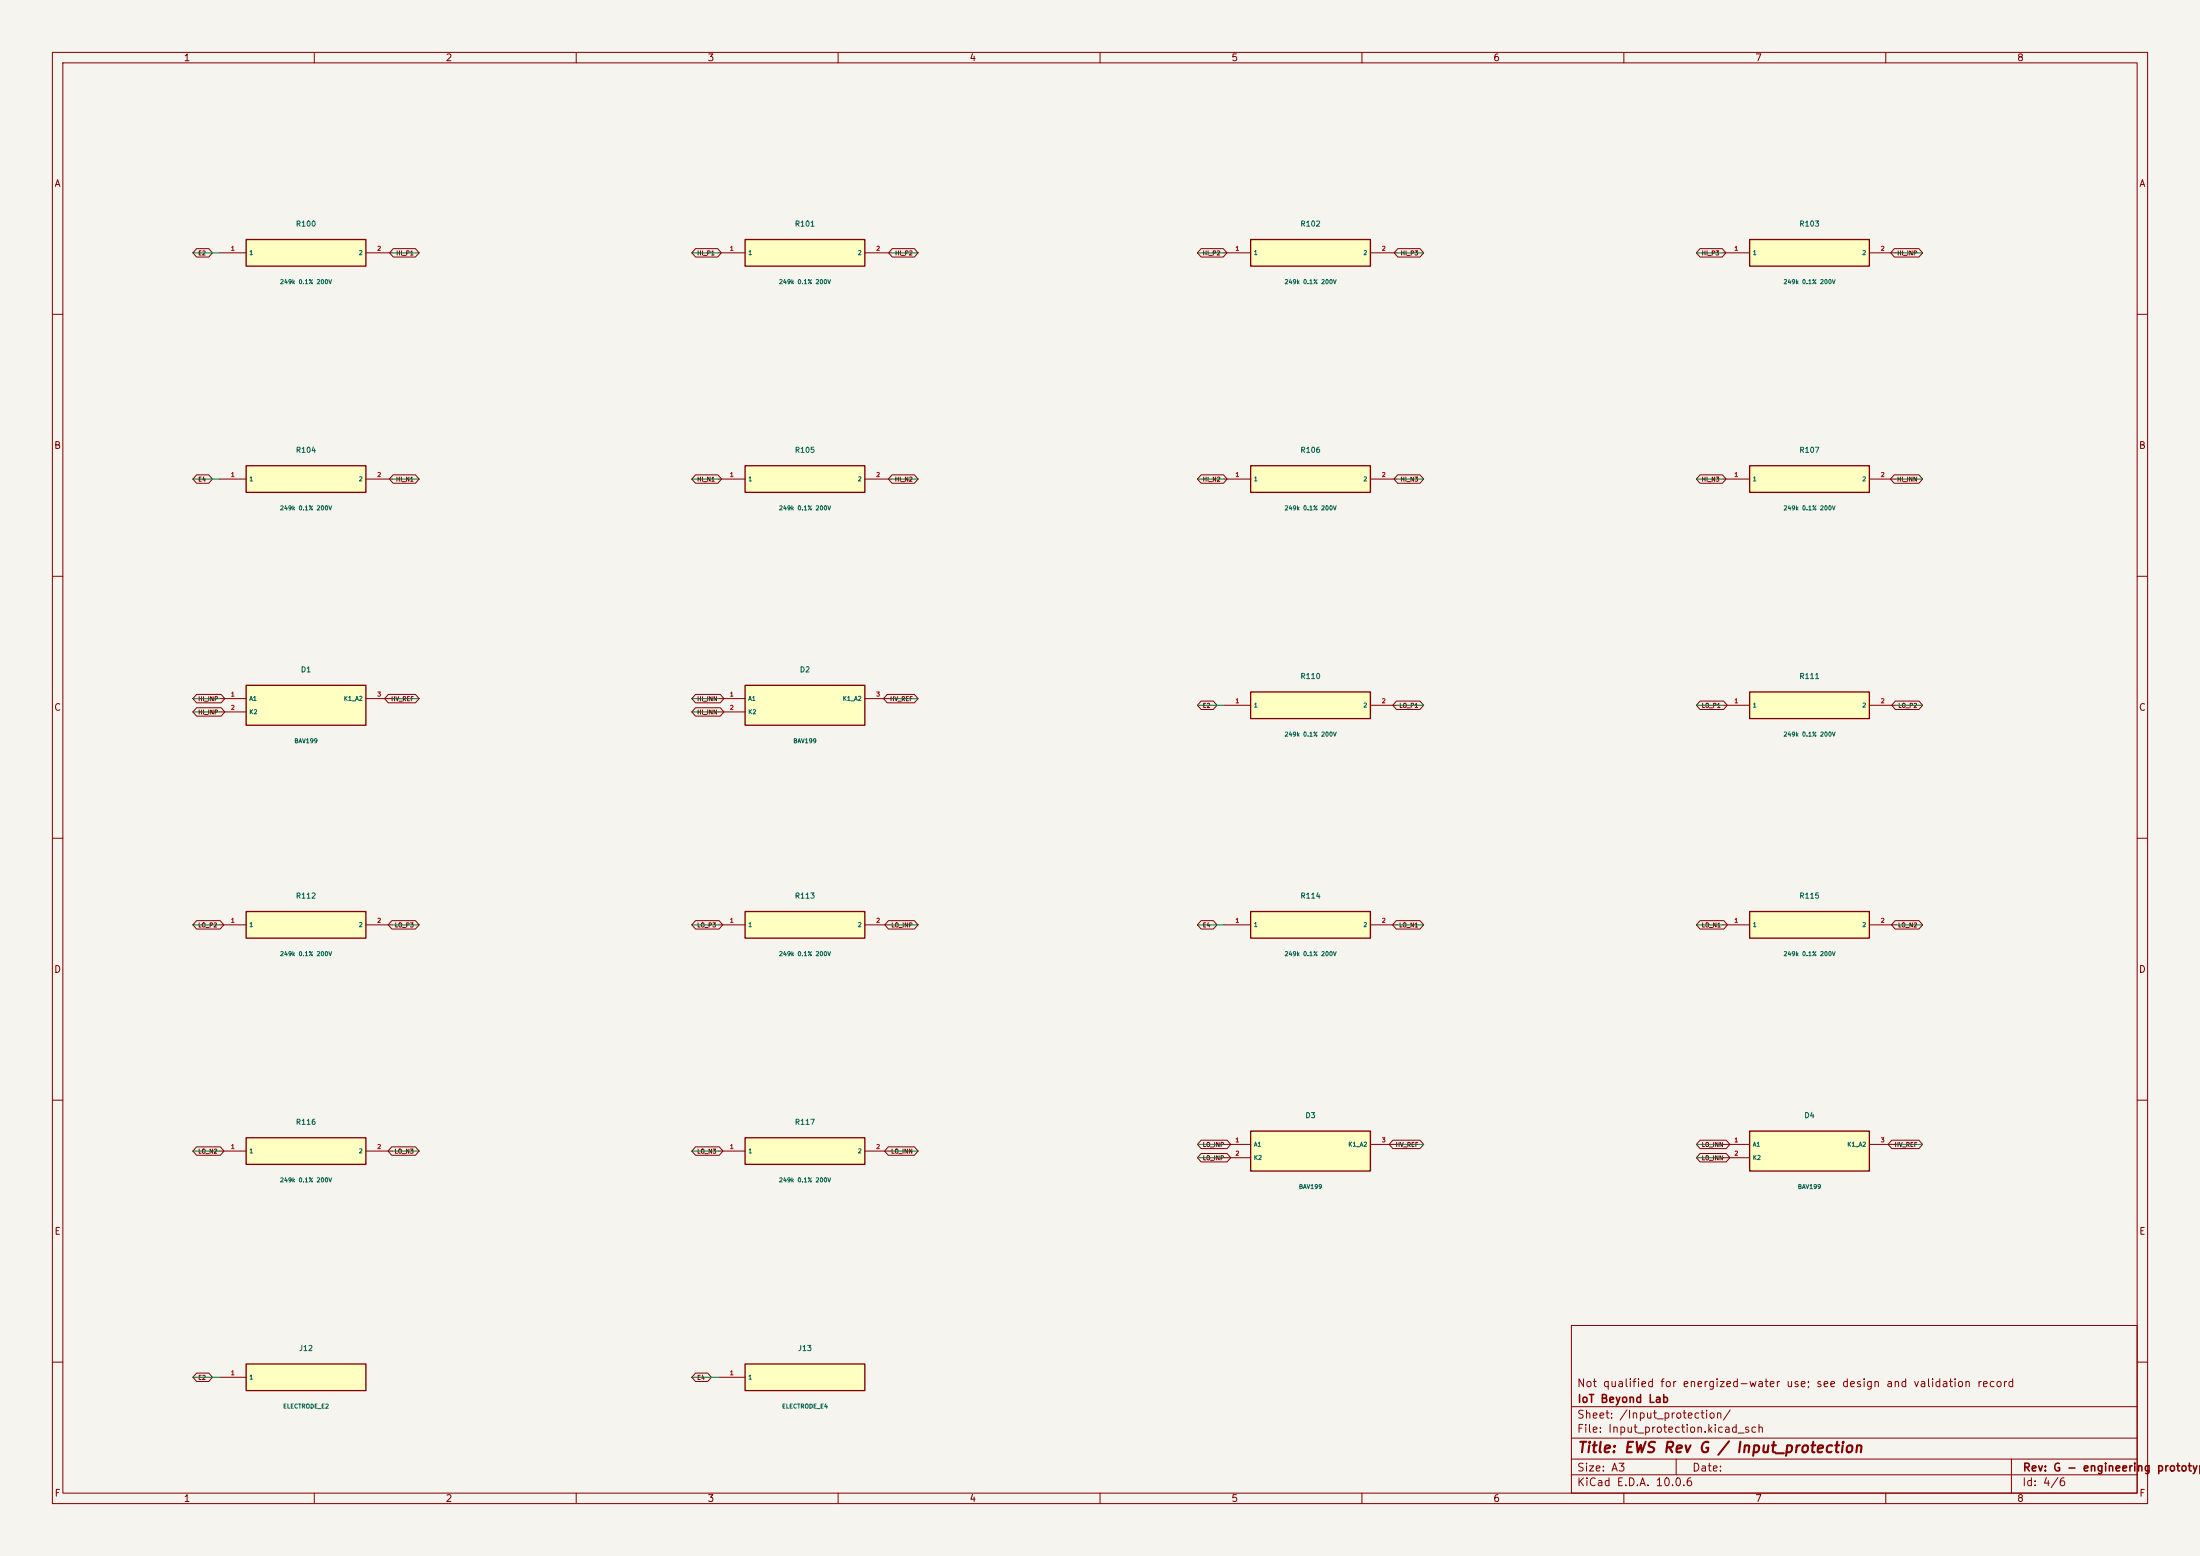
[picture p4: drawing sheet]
(kicad_sch (version 20250114) (generator "eeschema") (paper "A3")
  (title_block (title "EWS Rev G / Input_protection") (rev "G - engineering prototype") (company "IoT Beyond Lab") (comment 1 "Not qualified for energized-water use; see design and validation record"))
(lib_symbols (symbol "EWS:R100" (pin_names (offset 0.5)) (in_bom yes) (on_board yes)
  (property "Reference" "R100" (at 0 5.54 0) (effects (font (size 1 1))))
  (property "Value" "249k 0.1% 200V" (at 0 -5.54 0) (effects (font (size 0.8 0.8))))
  (property "Footprint" "EWS:R100" (at 0 0 0) (effects (font (size 1 1)) hide))
  (symbol "R100_0_1" (rectangle (start -11.43 2.54) (end 11.43 -2.54) (stroke (width .254) (type default)) (fill (type background))))
  (symbol "R100_1_1" (pin passive line (at -16.509999999999998 0.0 0) (length 5.08) (name "1" (effects (font (size 0.8 0.8)))) (number "1" (effects (font (size 0.8 0.8)))))(pin passive line (at 16.509999999999998 0.0 180) (length 5.08) (name "2" (effects (font (size 0.8 0.8)))) (number "2" (effects (font (size 0.8 0.8)))))))(symbol "EWS:R101" (pin_names (offset 0.5)) (in_bom yes) (on_board yes)
  (property "Reference" "R101" (at 0 5.54 0) (effects (font (size 1 1))))
  (property "Value" "249k 0.1% 200V" (at 0 -5.54 0) (effects (font (size 0.8 0.8))))
  (property "Footprint" "EWS:R101" (at 0 0 0) (effects (font (size 1 1)) hide))
  (symbol "R101_0_1" (rectangle (start -11.43 2.54) (end 11.43 -2.54) (stroke (width .254) (type default)) (fill (type background))))
  (symbol "R101_1_1" (pin passive line (at -16.509999999999998 0.0 0) (length 5.08) (name "1" (effects (font (size 0.8 0.8)))) (number "1" (effects (font (size 0.8 0.8)))))(pin passive line (at 16.509999999999998 0.0 180) (length 5.08) (name "2" (effects (font (size 0.8 0.8)))) (number "2" (effects (font (size 0.8 0.8)))))))(symbol "EWS:R102" (pin_names (offset 0.5)) (in_bom yes) (on_board yes)
  (property "Reference" "R102" (at 0 5.54 0) (effects (font (size 1 1))))
  (property "Value" "249k 0.1% 200V" (at 0 -5.54 0) (effects (font (size 0.8 0.8))))
  (property "Footprint" "EWS:R102" (at 0 0 0) (effects (font (size 1 1)) hide))
  (symbol "R102_0_1" (rectangle (start -11.43 2.54) (end 11.43 -2.54) (stroke (width .254) (type default)) (fill (type background))))
  (symbol "R102_1_1" (pin passive line (at -16.509999999999998 0.0 0) (length 5.08) (name "1" (effects (font (size 0.8 0.8)))) (number "1" (effects (font (size 0.8 0.8)))))(pin passive line (at 16.509999999999998 0.0 180) (length 5.08) (name "2" (effects (font (size 0.8 0.8)))) (number "2" (effects (font (size 0.8 0.8)))))))(symbol "EWS:R103" (pin_names (offset 0.5)) (in_bom yes) (on_board yes)
  (property "Reference" "R103" (at 0 5.54 0) (effects (font (size 1 1))))
  (property "Value" "249k 0.1% 200V" (at 0 -5.54 0) (effects (font (size 0.8 0.8))))
  (property "Footprint" "EWS:R103" (at 0 0 0) (effects (font (size 1 1)) hide))
  (symbol "R103_0_1" (rectangle (start -11.43 2.54) (end 11.43 -2.54) (stroke (width .254) (type default)) (fill (type background))))
  (symbol "R103_1_1" (pin passive line (at -16.509999999999998 0.0 0) (length 5.08) (name "1" (effects (font (size 0.8 0.8)))) (number "1" (effects (font (size 0.8 0.8)))))(pin passive line (at 16.509999999999998 0.0 180) (length 5.08) (name "2" (effects (font (size 0.8 0.8)))) (number "2" (effects (font (size 0.8 0.8)))))))(symbol "EWS:R104" (pin_names (offset 0.5)) (in_bom yes) (on_board yes)
  (property "Reference" "R104" (at 0 5.54 0) (effects (font (size 1 1))))
  (property "Value" "249k 0.1% 200V" (at 0 -5.54 0) (effects (font (size 0.8 0.8))))
  (property "Footprint" "EWS:R104" (at 0 0 0) (effects (font (size 1 1)) hide))
  (symbol "R104_0_1" (rectangle (start -11.43 2.54) (end 11.43 -2.54) (stroke (width .254) (type default)) (fill (type background))))
  (symbol "R104_1_1" (pin passive line (at -16.509999999999998 0.0 0) (length 5.08) (name "1" (effects (font (size 0.8 0.8)))) (number "1" (effects (font (size 0.8 0.8)))))(pin passive line (at 16.509999999999998 0.0 180) (length 5.08) (name "2" (effects (font (size 0.8 0.8)))) (number "2" (effects (font (size 0.8 0.8)))))))(symbol "EWS:R105" (pin_names (offset 0.5)) (in_bom yes) (on_board yes)
  (property "Reference" "R105" (at 0 5.54 0) (effects (font (size 1 1))))
  (property "Value" "249k 0.1% 200V" (at 0 -5.54 0) (effects (font (size 0.8 0.8))))
  (property "Footprint" "EWS:R105" (at 0 0 0) (effects (font (size 1 1)) hide))
  (symbol "R105_0_1" (rectangle (start -11.43 2.54) (end 11.43 -2.54) (stroke (width .254) (type default)) (fill (type background))))
  (symbol "R105_1_1" (pin passive line (at -16.509999999999998 0.0 0) (length 5.08) (name "1" (effects (font (size 0.8 0.8)))) (number "1" (effects (font (size 0.8 0.8)))))(pin passive line (at 16.509999999999998 0.0 180) (length 5.08) (name "2" (effects (font (size 0.8 0.8)))) (number "2" (effects (font (size 0.8 0.8)))))))(symbol "EWS:R106" (pin_names (offset 0.5)) (in_bom yes) (on_board yes)
  (property "Reference" "R106" (at 0 5.54 0) (effects (font (size 1 1))))
  (property "Value" "249k 0.1% 200V" (at 0 -5.54 0) (effects (font (size 0.8 0.8))))
  (property "Footprint" "EWS:R106" (at 0 0 0) (effects (font (size 1 1)) hide))
  (symbol "R106_0_1" (rectangle (start -11.43 2.54) (end 11.43 -2.54) (stroke (width .254) (type default)) (fill (type background))))
  (symbol "R106_1_1" (pin passive line (at -16.509999999999998 0.0 0) (length 5.08) (name "1" (effects (font (size 0.8 0.8)))) (number "1" (effects (font (size 0.8 0.8)))))(pin passive line (at 16.509999999999998 0.0 180) (length 5.08) (name "2" (effects (font (size 0.8 0.8)))) (number "2" (effects (font (size 0.8 0.8)))))))(symbol "EWS:R107" (pin_names (offset 0.5)) (in_bom yes) (on_board yes)
  (property "Reference" "R107" (at 0 5.54 0) (effects (font (size 1 1))))
  (property "Value" "249k 0.1% 200V" (at 0 -5.54 0) (effects (font (size 0.8 0.8))))
  (property "Footprint" "EWS:R107" (at 0 0 0) (effects (font (size 1 1)) hide))
  (symbol "R107_0_1" (rectangle (start -11.43 2.54) (end 11.43 -2.54) (stroke (width .254) (type default)) (fill (type background))))
  (symbol "R107_1_1" (pin passive line (at -16.509999999999998 0.0 0) (length 5.08) (name "1" (effects (font (size 0.8 0.8)))) (number "1" (effects (font (size 0.8 0.8)))))(pin passive line (at 16.509999999999998 0.0 180) (length 5.08) (name "2" (effects (font (size 0.8 0.8)))) (number "2" (effects (font (size 0.8 0.8)))))))(symbol "EWS:D1" (pin_names (offset 0.5)) (in_bom yes) (on_board yes)
  (property "Reference" "D1" (at 0 6.8100000000000005 0) (effects (font (size 1 1))))
  (property "Value" "BAV199" (at 0 -6.8100000000000005 0) (effects (font (size 0.8 0.8))))
  (property "Footprint" "EWS:D1" (at 0 0 0) (effects (font (size 1 1)) hide))
  (symbol "D1_0_1" (rectangle (start -11.43 3.81) (end 11.43 -3.81) (stroke (width .254) (type default)) (fill (type background))))
  (symbol "D1_1_1" (pin passive line (at -16.509999999999998 1.27 0) (length 5.08) (name "A1" (effects (font (size 0.8 0.8)))) (number "1" (effects (font (size 0.8 0.8)))))(pin passive line (at -16.509999999999998 -1.27 0) (length 5.08) (name "K2" (effects (font (size 0.8 0.8)))) (number "2" (effects (font (size 0.8 0.8)))))(pin passive line (at 16.509999999999998 1.27 180) (length 5.08) (name "K1_A2" (effects (font (size 0.8 0.8)))) (number "3" (effects (font (size 0.8 0.8)))))))(symbol "EWS:D2" (pin_names (offset 0.5)) (in_bom yes) (on_board yes)
  (property "Reference" "D2" (at 0 6.8100000000000005 0) (effects (font (size 1 1))))
  (property "Value" "BAV199" (at 0 -6.8100000000000005 0) (effects (font (size 0.8 0.8))))
  (property "Footprint" "EWS:D2" (at 0 0 0) (effects (font (size 1 1)) hide))
  (symbol "D2_0_1" (rectangle (start -11.43 3.81) (end 11.43 -3.81) (stroke (width .254) (type default)) (fill (type background))))
  (symbol "D2_1_1" (pin passive line (at -16.509999999999998 1.27 0) (length 5.08) (name "A1" (effects (font (size 0.8 0.8)))) (number "1" (effects (font (size 0.8 0.8)))))(pin passive line (at -16.509999999999998 -1.27 0) (length 5.08) (name "K2" (effects (font (size 0.8 0.8)))) (number "2" (effects (font (size 0.8 0.8)))))(pin passive line (at 16.509999999999998 1.27 180) (length 5.08) (name "K1_A2" (effects (font (size 0.8 0.8)))) (number "3" (effects (font (size 0.8 0.8)))))))(symbol "EWS:R110" (pin_names (offset 0.5)) (in_bom yes) (on_board yes)
  (property "Reference" "R110" (at 0 5.54 0) (effects (font (size 1 1))))
  (property "Value" "249k 0.1% 200V" (at 0 -5.54 0) (effects (font (size 0.8 0.8))))
  (property "Footprint" "EWS:R110" (at 0 0 0) (effects (font (size 1 1)) hide))
  (symbol "R110_0_1" (rectangle (start -11.43 2.54) (end 11.43 -2.54) (stroke (width .254) (type default)) (fill (type background))))
  (symbol "R110_1_1" (pin passive line (at -16.509999999999998 0.0 0) (length 5.08) (name "1" (effects (font (size 0.8 0.8)))) (number "1" (effects (font (size 0.8 0.8)))))(pin passive line (at 16.509999999999998 0.0 180) (length 5.08) (name "2" (effects (font (size 0.8 0.8)))) (number "2" (effects (font (size 0.8 0.8)))))))(symbol "EWS:R111" (pin_names (offset 0.5)) (in_bom yes) (on_board yes)
  (property "Reference" "R111" (at 0 5.54 0) (effects (font (size 1 1))))
  (property "Value" "249k 0.1% 200V" (at 0 -5.54 0) (effects (font (size 0.8 0.8))))
  (property "Footprint" "EWS:R111" (at 0 0 0) (effects (font (size 1 1)) hide))
  (symbol "R111_0_1" (rectangle (start -11.43 2.54) (end 11.43 -2.54) (stroke (width .254) (type default)) (fill (type background))))
  (symbol "R111_1_1" (pin passive line (at -16.509999999999998 0.0 0) (length 5.08) (name "1" (effects (font (size 0.8 0.8)))) (number "1" (effects (font (size 0.8 0.8)))))(pin passive line (at 16.509999999999998 0.0 180) (length 5.08) (name "2" (effects (font (size 0.8 0.8)))) (number "2" (effects (font (size 0.8 0.8)))))))(symbol "EWS:R112" (pin_names (offset 0.5)) (in_bom yes) (on_board yes)
  (property "Reference" "R112" (at 0 5.54 0) (effects (font (size 1 1))))
  (property "Value" "249k 0.1% 200V" (at 0 -5.54 0) (effects (font (size 0.8 0.8))))
  (property "Footprint" "EWS:R112" (at 0 0 0) (effects (font (size 1 1)) hide))
  (symbol "R112_0_1" (rectangle (start -11.43 2.54) (end 11.43 -2.54) (stroke (width .254) (type default)) (fill (type background))))
  (symbol "R112_1_1" (pin passive line (at -16.509999999999998 0.0 0) (length 5.08) (name "1" (effects (font (size 0.8 0.8)))) (number "1" (effects (font (size 0.8 0.8)))))(pin passive line (at 16.509999999999998 0.0 180) (length 5.08) (name "2" (effects (font (size 0.8 0.8)))) (number "2" (effects (font (size 0.8 0.8)))))))(symbol "EWS:R113" (pin_names (offset 0.5)) (in_bom yes) (on_board yes)
  (property "Reference" "R113" (at 0 5.54 0) (effects (font (size 1 1))))
  (property "Value" "249k 0.1% 200V" (at 0 -5.54 0) (effects (font (size 0.8 0.8))))
  (property "Footprint" "EWS:R113" (at 0 0 0) (effects (font (size 1 1)) hide))
  (symbol "R113_0_1" (rectangle (start -11.43 2.54) (end 11.43 -2.54) (stroke (width .254) (type default)) (fill (type background))))
  (symbol "R113_1_1" (pin passive line (at -16.509999999999998 0.0 0) (length 5.08) (name "1" (effects (font (size 0.8 0.8)))) (number "1" (effects (font (size 0.8 0.8)))))(pin passive line (at 16.509999999999998 0.0 180) (length 5.08) (name "2" (effects (font (size 0.8 0.8)))) (number "2" (effects (font (size 0.8 0.8)))))))(symbol "EWS:R114" (pin_names (offset 0.5)) (in_bom yes) (on_board yes)
  (property "Reference" "R114" (at 0 5.54 0) (effects (font (size 1 1))))
  (property "Value" "249k 0.1% 200V" (at 0 -5.54 0) (effects (font (size 0.8 0.8))))
  (property "Footprint" "EWS:R114" (at 0 0 0) (effects (font (size 1 1)) hide))
  (symbol "R114_0_1" (rectangle (start -11.43 2.54) (end 11.43 -2.54) (stroke (width .254) (type default)) (fill (type background))))
  (symbol "R114_1_1" (pin passive line (at -16.509999999999998 0.0 0) (length 5.08) (name "1" (effects (font (size 0.8 0.8)))) (number "1" (effects (font (size 0.8 0.8)))))(pin passive line (at 16.509999999999998 0.0 180) (length 5.08) (name "2" (effects (font (size 0.8 0.8)))) (number "2" (effects (font (size 0.8 0.8)))))))(symbol "EWS:R115" (pin_names (offset 0.5)) (in_bom yes) (on_board yes)
  (property "Reference" "R115" (at 0 5.54 0) (effects (font (size 1 1))))
  (property "Value" "249k 0.1% 200V" (at 0 -5.54 0) (effects (font (size 0.8 0.8))))
  (property "Footprint" "EWS:R115" (at 0 0 0) (effects (font (size 1 1)) hide))
  (symbol "R115_0_1" (rectangle (start -11.43 2.54) (end 11.43 -2.54) (stroke (width .254) (type default)) (fill (type background))))
  (symbol "R115_1_1" (pin passive line (at -16.509999999999998 0.0 0) (length 5.08) (name "1" (effects (font (size 0.8 0.8)))) (number "1" (effects (font (size 0.8 0.8)))))(pin passive line (at 16.509999999999998 0.0 180) (length 5.08) (name "2" (effects (font (size 0.8 0.8)))) (number "2" (effects (font (size 0.8 0.8)))))))(symbol "EWS:R116" (pin_names (offset 0.5)) (in_bom yes) (on_board yes)
  (property "Reference" "R116" (at 0 5.54 0) (effects (font (size 1 1))))
  (property "Value" "249k 0.1% 200V" (at 0 -5.54 0) (effects (font (size 0.8 0.8))))
  (property "Footprint" "EWS:R116" (at 0 0 0) (effects (font (size 1 1)) hide))
  (symbol "R116_0_1" (rectangle (start -11.43 2.54) (end 11.43 -2.54) (stroke (width .254) (type default)) (fill (type background))))
  (symbol "R116_1_1" (pin passive line (at -16.509999999999998 0.0 0) (length 5.08) (name "1" (effects (font (size 0.8 0.8)))) (number "1" (effects (font (size 0.8 0.8)))))(pin passive line (at 16.509999999999998 0.0 180) (length 5.08) (name "2" (effects (font (size 0.8 0.8)))) (number "2" (effects (font (size 0.8 0.8)))))))(symbol "EWS:R117" (pin_names (offset 0.5)) (in_bom yes) (on_board yes)
  (property "Reference" "R117" (at 0 5.54 0) (effects (font (size 1 1))))
  (property "Value" "249k 0.1% 200V" (at 0 -5.54 0) (effects (font (size 0.8 0.8))))
  (property "Footprint" "EWS:R117" (at 0 0 0) (effects (font (size 1 1)) hide))
  (symbol "R117_0_1" (rectangle (start -11.43 2.54) (end 11.43 -2.54) (stroke (width .254) (type default)) (fill (type background))))
  (symbol "R117_1_1" (pin passive line (at -16.509999999999998 0.0 0) (length 5.08) (name "1" (effects (font (size 0.8 0.8)))) (number "1" (effects (font (size 0.8 0.8)))))(pin passive line (at 16.509999999999998 0.0 180) (length 5.08) (name "2" (effects (font (size 0.8 0.8)))) (number "2" (effects (font (size 0.8 0.8)))))))(symbol "EWS:D3" (pin_names (offset 0.5)) (in_bom yes) (on_board yes)
  (property "Reference" "D3" (at 0 6.8100000000000005 0) (effects (font (size 1 1))))
  (property "Value" "BAV199" (at 0 -6.8100000000000005 0) (effects (font (size 0.8 0.8))))
  (property "Footprint" "EWS:D3" (at 0 0 0) (effects (font (size 1 1)) hide))
  (symbol "D3_0_1" (rectangle (start -11.43 3.81) (end 11.43 -3.81) (stroke (width .254) (type default)) (fill (type background))))
  (symbol "D3_1_1" (pin passive line (at -16.509999999999998 1.27 0) (length 5.08) (name "A1" (effects (font (size 0.8 0.8)))) (number "1" (effects (font (size 0.8 0.8)))))(pin passive line (at -16.509999999999998 -1.27 0) (length 5.08) (name "K2" (effects (font (size 0.8 0.8)))) (number "2" (effects (font (size 0.8 0.8)))))(pin passive line (at 16.509999999999998 1.27 180) (length 5.08) (name "K1_A2" (effects (font (size 0.8 0.8)))) (number "3" (effects (font (size 0.8 0.8)))))))(symbol "EWS:D4" (pin_names (offset 0.5)) (in_bom yes) (on_board yes)
  (property "Reference" "D4" (at 0 6.8100000000000005 0) (effects (font (size 1 1))))
  (property "Value" "BAV199" (at 0 -6.8100000000000005 0) (effects (font (size 0.8 0.8))))
  (property "Footprint" "EWS:D4" (at 0 0 0) (effects (font (size 1 1)) hide))
  (symbol "D4_0_1" (rectangle (start -11.43 3.81) (end 11.43 -3.81) (stroke (width .254) (type default)) (fill (type background))))
  (symbol "D4_1_1" (pin passive line (at -16.509999999999998 1.27 0) (length 5.08) (name "A1" (effects (font (size 0.8 0.8)))) (number "1" (effects (font (size 0.8 0.8)))))(pin passive line (at -16.509999999999998 -1.27 0) (length 5.08) (name "K2" (effects (font (size 0.8 0.8)))) (number "2" (effects (font (size 0.8 0.8)))))(pin passive line (at 16.509999999999998 1.27 180) (length 5.08) (name "K1_A2" (effects (font (size 0.8 0.8)))) (number "3" (effects (font (size 0.8 0.8)))))))(symbol "EWS:J12" (pin_names (offset 0.5)) (in_bom yes) (on_board yes)
  (property "Reference" "J12" (at 0 5.54 0) (effects (font (size 1 1))))
  (property "Value" "ELECTRODE_E2" (at 0 -5.54 0) (effects (font (size 0.8 0.8))))
  (property "Footprint" "EWS:J12" (at 0 0 0) (effects (font (size 1 1)) hide))
  (symbol "J12_0_1" (rectangle (start -11.43 2.54) (end 11.43 -2.54) (stroke (width .254) (type default)) (fill (type background))))
  (symbol "J12_1_1" (pin passive line (at -16.509999999999998 0.0 0) (length 5.08) (name "1" (effects (font (size 0.8 0.8)))) (number "1" (effects (font (size 0.8 0.8)))))))(symbol "EWS:J13" (pin_names (offset 0.5)) (in_bom yes) (on_board yes)
  (property "Reference" "J13" (at 0 5.54 0) (effects (font (size 1 1))))
  (property "Value" "ELECTRODE_E4" (at 0 -5.54 0) (effects (font (size 0.8 0.8))))
  (property "Footprint" "EWS:J13" (at 0 0 0) (effects (font (size 1 1)) hide))
  (symbol "J13_0_1" (rectangle (start -11.43 2.54) (end 11.43 -2.54) (stroke (width .254) (type default)) (fill (type background))))
  (symbol "J13_1_1" (pin passive line (at -16.509999999999998 0.0 0) (length 5.08) (name "1" (effects (font (size 0.8 0.8)))) (number "1" (effects (font (size 0.8 0.8))))))))
(symbol (lib_id "EWS:R100") (at 58.42 48.26 0) (unit 1) (in_bom yes) (on_board yes) (dnp no)
    (property "Reference" "R100" (at 58.42 42.72 0) (effects (font (size 1 1))))
    (property "Value" "249k 0.1% 200V" (at 58.42 53.8 0) (effects (font (size 0.8 0.8))))
    (property "Footprint" "EWS:R100" (at 58.42 48.26 0) (effects (font (size 1 1)) hide)))(symbol (lib_id "EWS:R101") (at 153.67000000000002 48.26 0) (unit 1) (in_bom yes) (on_board yes) (dnp no)
    (property "Reference" "R101" (at 153.67000000000002 42.72 0) (effects (font (size 1 1))))
    (property "Value" "249k 0.1% 200V" (at 153.67000000000002 53.8 0) (effects (font (size 0.8 0.8))))
    (property "Footprint" "EWS:R101" (at 153.67000000000002 48.26 0) (effects (font (size 1 1)) hide)))(symbol (lib_id "EWS:R102") (at 250.19 48.26 0) (unit 1) (in_bom yes) (on_board yes) (dnp no)
    (property "Reference" "R102" (at 250.19 42.72 0) (effects (font (size 1 1))))
    (property "Value" "249k 0.1% 200V" (at 250.19 53.8 0) (effects (font (size 0.8 0.8))))
    (property "Footprint" "EWS:R102" (at 250.19 48.26 0) (effects (font (size 1 1)) hide)))(symbol (lib_id "EWS:R103") (at 345.44 48.26 0) (unit 1) (in_bom yes) (on_board yes) (dnp no)
    (property "Reference" "R103" (at 345.44 42.72 0) (effects (font (size 1 1))))
    (property "Value" "249k 0.1% 200V" (at 345.44 53.8 0) (effects (font (size 0.8 0.8))))
    (property "Footprint" "EWS:R103" (at 345.44 48.26 0) (effects (font (size 1 1)) hide)))(symbol (lib_id "EWS:R104") (at 58.42 91.44 0) (unit 1) (in_bom yes) (on_board yes) (dnp no)
    (property "Reference" "R104" (at 58.42 85.89999999999999 0) (effects (font (size 1 1))))
    (property "Value" "249k 0.1% 200V" (at 58.42 96.98 0) (effects (font (size 0.8 0.8))))
    (property "Footprint" "EWS:R104" (at 58.42 91.44 0) (effects (font (size 1 1)) hide)))(symbol (lib_id "EWS:R105") (at 153.67000000000002 91.44 0) (unit 1) (in_bom yes) (on_board yes) (dnp no)
    (property "Reference" "R105" (at 153.67000000000002 85.89999999999999 0) (effects (font (size 1 1))))
    (property "Value" "249k 0.1% 200V" (at 153.67000000000002 96.98 0) (effects (font (size 0.8 0.8))))
    (property "Footprint" "EWS:R105" (at 153.67000000000002 91.44 0) (effects (font (size 1 1)) hide)))(symbol (lib_id "EWS:R106") (at 250.19 91.44 0) (unit 1) (in_bom yes) (on_board yes) (dnp no)
    (property "Reference" "R106" (at 250.19 85.89999999999999 0) (effects (font (size 1 1))))
    (property "Value" "249k 0.1% 200V" (at 250.19 96.98 0) (effects (font (size 0.8 0.8))))
    (property "Footprint" "EWS:R106" (at 250.19 91.44 0) (effects (font (size 1 1)) hide)))(symbol (lib_id "EWS:R107") (at 345.44 91.44 0) (unit 1) (in_bom yes) (on_board yes) (dnp no)
    (property "Reference" "R107" (at 345.44 85.89999999999999 0) (effects (font (size 1 1))))
    (property "Value" "249k 0.1% 200V" (at 345.44 96.98 0) (effects (font (size 0.8 0.8))))
    (property "Footprint" "EWS:R107" (at 345.44 91.44 0) (effects (font (size 1 1)) hide)))(symbol (lib_id "EWS:D1") (at 58.42 134.62 0) (unit 1) (in_bom yes) (on_board yes) (dnp no)
    (property "Reference" "D1" (at 58.42 127.81 0) (effects (font (size 1 1))))
    (property "Value" "BAV199" (at 58.42 141.43 0) (effects (font (size 0.8 0.8))))
    (property "Footprint" "EWS:D1" (at 58.42 134.62 0) (effects (font (size 1 1)) hide)))(symbol (lib_id "EWS:D2") (at 153.67000000000002 134.62 0) (unit 1) (in_bom yes) (on_board yes) (dnp no)
    (property "Reference" "D2" (at 153.67000000000002 127.81 0) (effects (font (size 1 1))))
    (property "Value" "BAV199" (at 153.67000000000002 141.43 0) (effects (font (size 0.8 0.8))))
    (property "Footprint" "EWS:D2" (at 153.67000000000002 134.62 0) (effects (font (size 1 1)) hide)))(symbol (lib_id "EWS:R110") (at 250.19 134.62 0) (unit 1) (in_bom yes) (on_board yes) (dnp no)
    (property "Reference" "R110" (at 250.19 129.08 0) (effects (font (size 1 1))))
    (property "Value" "249k 0.1% 200V" (at 250.19 140.16 0) (effects (font (size 0.8 0.8))))
    (property "Footprint" "EWS:R110" (at 250.19 134.62 0) (effects (font (size 1 1)) hide)))(symbol (lib_id "EWS:R111") (at 345.44 134.62 0) (unit 1) (in_bom yes) (on_board yes) (dnp no)
    (property "Reference" "R111" (at 345.44 129.08 0) (effects (font (size 1 1))))
    (property "Value" "249k 0.1% 200V" (at 345.44 140.16 0) (effects (font (size 0.8 0.8))))
    (property "Footprint" "EWS:R111" (at 345.44 134.62 0) (effects (font (size 1 1)) hide)))(symbol (lib_id "EWS:R112") (at 58.42 176.53 0) (unit 1) (in_bom yes) (on_board yes) (dnp no)
    (property "Reference" "R112" (at 58.42 170.99 0) (effects (font (size 1 1))))
    (property "Value" "249k 0.1% 200V" (at 58.42 182.07 0) (effects (font (size 0.8 0.8))))
    (property "Footprint" "EWS:R112" (at 58.42 176.53 0) (effects (font (size 1 1)) hide)))(symbol (lib_id "EWS:R113") (at 153.67000000000002 176.53 0) (unit 1) (in_bom yes) (on_board yes) (dnp no)
    (property "Reference" "R113" (at 153.67000000000002 170.99 0) (effects (font (size 1 1))))
    (property "Value" "249k 0.1% 200V" (at 153.67000000000002 182.07 0) (effects (font (size 0.8 0.8))))
    (property "Footprint" "EWS:R113" (at 153.67000000000002 176.53 0) (effects (font (size 1 1)) hide)))(symbol (lib_id "EWS:R114") (at 250.19 176.53 0) (unit 1) (in_bom yes) (on_board yes) (dnp no)
    (property "Reference" "R114" (at 250.19 170.99 0) (effects (font (size 1 1))))
    (property "Value" "249k 0.1% 200V" (at 250.19 182.07 0) (effects (font (size 0.8 0.8))))
    (property "Footprint" "EWS:R114" (at 250.19 176.53 0) (effects (font (size 1 1)) hide)))(symbol (lib_id "EWS:R115") (at 345.44 176.53 0) (unit 1) (in_bom yes) (on_board yes) (dnp no)
    (property "Reference" "R115" (at 345.44 170.99 0) (effects (font (size 1 1))))
    (property "Value" "249k 0.1% 200V" (at 345.44 182.07 0) (effects (font (size 0.8 0.8))))
    (property "Footprint" "EWS:R115" (at 345.44 176.53 0) (effects (font (size 1 1)) hide)))(symbol (lib_id "EWS:R116") (at 58.42 219.71 0) (unit 1) (in_bom yes) (on_board yes) (dnp no)
    (property "Reference" "R116" (at 58.42 214.17000000000002 0) (effects (font (size 1 1))))
    (property "Value" "249k 0.1% 200V" (at 58.42 225.25 0) (effects (font (size 0.8 0.8))))
    (property "Footprint" "EWS:R116" (at 58.42 219.71 0) (effects (font (size 1 1)) hide)))(symbol (lib_id "EWS:R117") (at 153.67000000000002 219.71 0) (unit 1) (in_bom yes) (on_board yes) (dnp no)
    (property "Reference" "R117" (at 153.67000000000002 214.17000000000002 0) (effects (font (size 1 1))))
    (property "Value" "249k 0.1% 200V" (at 153.67000000000002 225.25 0) (effects (font (size 0.8 0.8))))
    (property "Footprint" "EWS:R117" (at 153.67000000000002 219.71 0) (effects (font (size 1 1)) hide)))(symbol (lib_id "EWS:D3") (at 250.19 219.71 0) (unit 1) (in_bom yes) (on_board yes) (dnp no)
    (property "Reference" "D3" (at 250.19 212.9 0) (effects (font (size 1 1))))
    (property "Value" "BAV199" (at 250.19 226.52 0) (effects (font (size 0.8 0.8))))
    (property "Footprint" "EWS:D3" (at 250.19 219.71 0) (effects (font (size 1 1)) hide)))(symbol (lib_id "EWS:D4") (at 345.44 219.71 0) (unit 1) (in_bom yes) (on_board yes) (dnp no)
    (property "Reference" "D4" (at 345.44 212.9 0) (effects (font (size 1 1))))
    (property "Value" "BAV199" (at 345.44 226.52 0) (effects (font (size 0.8 0.8))))
    (property "Footprint" "EWS:D4" (at 345.44 219.71 0) (effects (font (size 1 1)) hide)))(symbol (lib_id "EWS:J12") (at 58.42 262.89 0) (unit 1) (in_bom yes) (on_board yes) (dnp no)
    (property "Reference" "J12" (at 58.42 257.34999999999997 0) (effects (font (size 1 1))))
    (property "Value" "ELECTRODE_E2" (at 58.42 268.43 0) (effects (font (size 0.8 0.8))))
    (property "Footprint" "EWS:J12" (at 58.42 262.89 0) (effects (font (size 1 1)) hide)))(symbol (lib_id "EWS:J13") (at 153.67000000000002 262.89 0) (unit 1) (in_bom yes) (on_board yes) (dnp no)
    (property "Reference" "J13" (at 153.67000000000002 257.34999999999997 0) (effects (font (size 1 1))))
    (property "Value" "ELECTRODE_E4" (at 153.67000000000002 268.43 0) (effects (font (size 0.8 0.8))))
    (property "Footprint" "EWS:J13" (at 153.67000000000002 262.89 0) (effects (font (size 1 1)) hide)))(wire (pts (xy 41.910000000000004 48.26) (xy 36.830000000000005 48.26)) (stroke (width 0) (type default)))(global_label "E2" (shape bidirectional) (at 36.830000000000005 48.26 0) (effects (font (size .8 .8)) (justify left)))(wire (pts (xy 74.93 48.26) (xy 80.01 48.26)) (stroke (width 0) (type default)))(global_label "HI_P1" (shape bidirectional) (at 80.01 48.26 180) (effects (font (size .8 .8)) (justify right)))(wire (pts (xy 137.16000000000003 48.26) (xy 132.08 48.26)) (stroke (width 0) (type default)))(global_label "HI_P1" (shape bidirectional) (at 132.08 48.26 0) (effects (font (size .8 .8)) (justify left)))(wire (pts (xy 170.18 48.26) (xy 175.26000000000002 48.26)) (stroke (width 0) (type default)))(global_label "HI_P2" (shape bidirectional) (at 175.26000000000002 48.26 180) (effects (font (size .8 .8)) (justify right)))(wire (pts (xy 233.68 48.26) (xy 228.6 48.26)) (stroke (width 0) (type default)))(global_label "HI_P2" (shape bidirectional) (at 228.6 48.26 0) (effects (font (size .8 .8)) (justify left)))(wire (pts (xy 266.7 48.26) (xy 271.78 48.26)) (stroke (width 0) (type default)))(global_label "HI_P3" (shape bidirectional) (at 271.78 48.26 180) (effects (font (size .8 .8)) (justify right)))(wire (pts (xy 328.93 48.26) (xy 323.85 48.26)) (stroke (width 0) (type default)))(global_label "HI_P3" (shape bidirectional) (at 323.85 48.26 0) (effects (font (size .8 .8)) (justify left)))(wire (pts (xy 361.95 48.26) (xy 367.03 48.26)) (stroke (width 0) (type default)))(global_label "HI_INP" (shape bidirectional) (at 367.03 48.26 180) (effects (font (size .8 .8)) (justify right)))(wire (pts (xy 41.910000000000004 91.44) (xy 36.830000000000005 91.44)) (stroke (width 0) (type default)))(global_label "E4" (shape bidirectional) (at 36.830000000000005 91.44 0) (effects (font (size .8 .8)) (justify left)))(wire (pts (xy 74.93 91.44) (xy 80.01 91.44)) (stroke (width 0) (type default)))(global_label "HI_N1" (shape bidirectional) (at 80.01 91.44 180) (effects (font (size .8 .8)) (justify right)))(wire (pts (xy 137.16000000000003 91.44) (xy 132.08 91.44)) (stroke (width 0) (type default)))(global_label "HI_N1" (shape bidirectional) (at 132.08 91.44 0) (effects (font (size .8 .8)) (justify left)))(wire (pts (xy 170.18 91.44) (xy 175.26000000000002 91.44)) (stroke (width 0) (type default)))(global_label "HI_N2" (shape bidirectional) (at 175.26000000000002 91.44 180) (effects (font (size .8 .8)) (justify right)))(wire (pts (xy 233.68 91.44) (xy 228.6 91.44)) (stroke (width 0) (type default)))(global_label "HI_N2" (shape bidirectional) (at 228.6 91.44 0) (effects (font (size .8 .8)) (justify left)))(wire (pts (xy 266.7 91.44) (xy 271.78 91.44)) (stroke (width 0) (type default)))(global_label "HI_N3" (shape bidirectional) (at 271.78 91.44 180) (effects (font (size .8 .8)) (justify right)))(wire (pts (xy 328.93 91.44) (xy 323.85 91.44)) (stroke (width 0) (type default)))(global_label "HI_N3" (shape bidirectional) (at 323.85 91.44 0) (effects (font (size .8 .8)) (justify left)))(wire (pts (xy 361.95 91.44) (xy 367.03 91.44)) (stroke (width 0) (type default)))(global_label "HI_INN" (shape bidirectional) (at 367.03 91.44 180) (effects (font (size .8 .8)) (justify right)))(wire (pts (xy 41.910000000000004 133.35) (xy 36.830000000000005 133.35)) (stroke (width 0) (type default)))(global_label "HI_INP" (shape bidirectional) (at 36.830000000000005 133.35 0) (effects (font (size .8 .8)) (justify left)))(wire (pts (xy 41.910000000000004 135.89000000000001) (xy 36.830000000000005 135.89000000000001)) (stroke (width 0) (type default)))(global_label "HI_INP" (shape bidirectional) (at 36.830000000000005 135.89000000000001 0) (effects (font (size .8 .8)) (justify left)))(wire (pts (xy 74.93 133.35) (xy 80.01 133.35)) (stroke (width 0) (type default)))(global_label "HV_REF" (shape bidirectional) (at 80.01 133.35 180) (effects (font (size .8 .8)) (justify right)))(wire (pts (xy 137.16000000000003 133.35) (xy 132.08 133.35)) (stroke (width 0) (type default)))(global_label "HI_INN" (shape bidirectional) (at 132.08 133.35 0) (effects (font (size .8 .8)) (justify left)))(wire (pts (xy 137.16000000000003 135.89000000000001) (xy 132.08 135.89000000000001)) (stroke (width 0) (type default)))(global_label "HI_INN" (shape bidirectional) (at 132.08 135.89000000000001 0) (effects (font (size .8 .8)) (justify left)))(wire (pts (xy 170.18 133.35) (xy 175.26000000000002 133.35)) (stroke (width 0) (type default)))(global_label "HV_REF" (shape bidirectional) (at 175.26000000000002 133.35 180) (effects (font (size .8 .8)) (justify right)))(wire (pts (xy 233.68 134.62) (xy 228.6 134.62)) (stroke (width 0) (type default)))(global_label "E2" (shape bidirectional) (at 228.6 134.62 0) (effects (font (size .8 .8)) (justify left)))(wire (pts (xy 266.7 134.62) (xy 271.78 134.62)) (stroke (width 0) (type default)))(global_label "LO_P1" (shape bidirectional) (at 271.78 134.62 180) (effects (font (size .8 .8)) (justify right)))(wire (pts (xy 328.93 134.62) (xy 323.85 134.62)) (stroke (width 0) (type default)))(global_label "LO_P1" (shape bidirectional) (at 323.85 134.62 0) (effects (font (size .8 .8)) (justify left)))(wire (pts (xy 361.95 134.62) (xy 367.03 134.62)) (stroke (width 0) (type default)))(global_label "LO_P2" (shape bidirectional) (at 367.03 134.62 180) (effects (font (size .8 .8)) (justify right)))(wire (pts (xy 41.910000000000004 176.53) (xy 36.830000000000005 176.53)) (stroke (width 0) (type default)))(global_label "LO_P2" (shape bidirectional) (at 36.830000000000005 176.53 0) (effects (font (size .8 .8)) (justify left)))(wire (pts (xy 74.93 176.53) (xy 80.01 176.53)) (stroke (width 0) (type default)))(global_label "LO_P3" (shape bidirectional) (at 80.01 176.53 180) (effects (font (size .8 .8)) (justify right)))(wire (pts (xy 137.16000000000003 176.53) (xy 132.08 176.53)) (stroke (width 0) (type default)))(global_label "LO_P3" (shape bidirectional) (at 132.08 176.53 0) (effects (font (size .8 .8)) (justify left)))(wire (pts (xy 170.18 176.53) (xy 175.26000000000002 176.53)) (stroke (width 0) (type default)))(global_label "LO_INP" (shape bidirectional) (at 175.26000000000002 176.53 180) (effects (font (size .8 .8)) (justify right)))(wire (pts (xy 233.68 176.53) (xy 228.6 176.53)) (stroke (width 0) (type default)))(global_label "E4" (shape bidirectional) (at 228.6 176.53 0) (effects (font (size .8 .8)) (justify left)))(wire (pts (xy 266.7 176.53) (xy 271.78 176.53)) (stroke (width 0) (type default)))(global_label "LO_N1" (shape bidirectional) (at 271.78 176.53 180) (effects (font (size .8 .8)) (justify right)))(wire (pts (xy 328.93 176.53) (xy 323.85 176.53)) (stroke (width 0) (type default)))(global_label "LO_N1" (shape bidirectional) (at 323.85 176.53 0) (effects (font (size .8 .8)) (justify left)))(wire (pts (xy 361.95 176.53) (xy 367.03 176.53)) (stroke (width 0) (type default)))(global_label "LO_N2" (shape bidirectional) (at 367.03 176.53 180) (effects (font (size .8 .8)) (justify right)))(wire (pts (xy 41.910000000000004 219.71) (xy 36.830000000000005 219.71)) (stroke (width 0) (type default)))(global_label "LO_N2" (shape bidirectional) (at 36.830000000000005 219.71 0) (effects (font (size .8 .8)) (justify left)))(wire (pts (xy 74.93 219.71) (xy 80.01 219.71)) (stroke (width 0) (type default)))(global_label "LO_N3" (shape bidirectional) (at 80.01 219.71 180) (effects (font (size .8 .8)) (justify right)))(wire (pts (xy 137.16000000000003 219.71) (xy 132.08 219.71)) (stroke (width 0) (type default)))(global_label "LO_N3" (shape bidirectional) (at 132.08 219.71 0) (effects (font (size .8 .8)) (justify left)))(wire (pts (xy 170.18 219.71) (xy 175.26000000000002 219.71)) (stroke (width 0) (type default)))(global_label "LO_INN" (shape bidirectional) (at 175.26000000000002 219.71 180) (effects (font (size .8 .8)) (justify right)))(wire (pts (xy 233.68 218.44) (xy 228.6 218.44)) (stroke (width 0) (type default)))(global_label "LO_INP" (shape bidirectional) (at 228.6 218.44 0) (effects (font (size .8 .8)) (justify left)))(wire (pts (xy 233.68 220.98000000000002) (xy 228.6 220.98000000000002)) (stroke (width 0) (type default)))(global_label "LO_INP" (shape bidirectional) (at 228.6 220.98000000000002 0) (effects (font (size .8 .8)) (justify left)))(wire (pts (xy 266.7 218.44) (xy 271.78 218.44)) (stroke (width 0) (type default)))(global_label "HV_REF" (shape bidirectional) (at 271.78 218.44 180) (effects (font (size .8 .8)) (justify right)))(wire (pts (xy 328.93 218.44) (xy 323.85 218.44)) (stroke (width 0) (type default)))(global_label "LO_INN" (shape bidirectional) (at 323.85 218.44 0) (effects (font (size .8 .8)) (justify left)))(wire (pts (xy 328.93 220.98000000000002) (xy 323.85 220.98000000000002)) (stroke (width 0) (type default)))(global_label "LO_INN" (shape bidirectional) (at 323.85 220.98000000000002 0) (effects (font (size .8 .8)) (justify left)))(wire (pts (xy 361.95 218.44) (xy 367.03 218.44)) (stroke (width 0) (type default)))(global_label "HV_REF" (shape bidirectional) (at 367.03 218.44 180) (effects (font (size .8 .8)) (justify right)))(wire (pts (xy 41.910000000000004 262.89) (xy 36.830000000000005 262.89)) (stroke (width 0) (type default)))(global_label "E2" (shape bidirectional) (at 36.830000000000005 262.89 0) (effects (font (size .8 .8)) (justify left)))(wire (pts (xy 137.16000000000003 262.89) (xy 132.08 262.89)) (stroke (width 0) (type default)))(global_label "E4" (shape bidirectional) (at 132.08 262.89 0) (effects (font (size .8 .8)) (justify left))))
